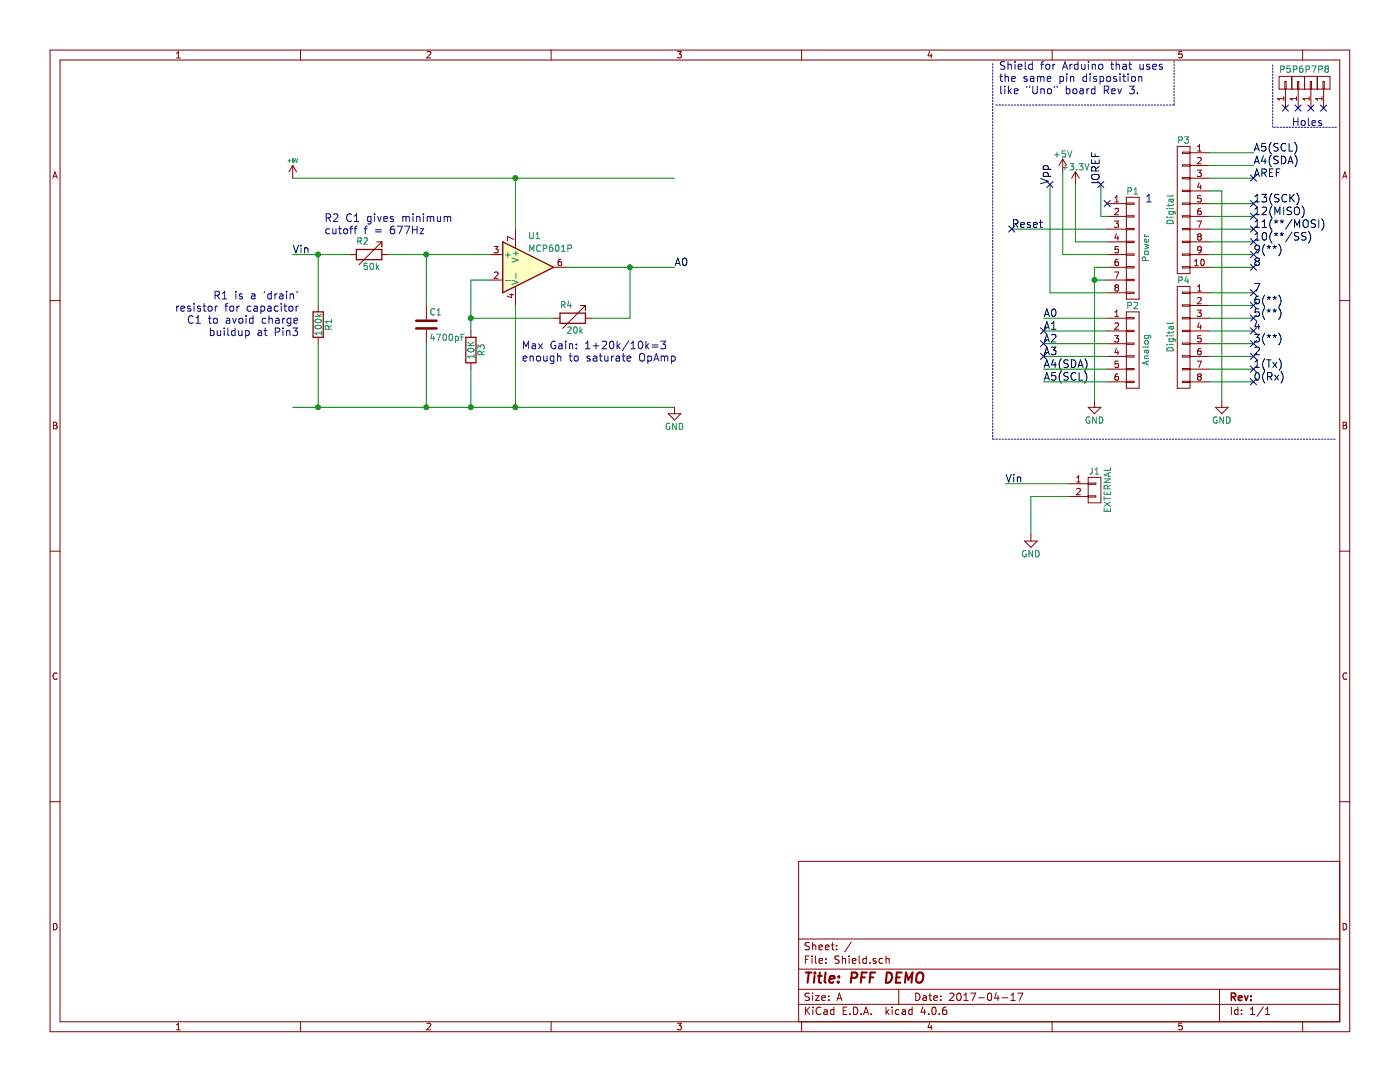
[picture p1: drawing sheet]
EESchema Schematic File Version 2
LIBS:Shield-rescue
LIBS:power
LIBS:device
LIBS:transistors
LIBS:conn
LIBS:linear
LIBS:regul
LIBS:74xx
LIBS:cmos4000
LIBS:adc-dac
LIBS:memory
LIBS:xilinx
LIBS:microcontrollers
LIBS:dsp
LIBS:microchip
LIBS:analog_switches
LIBS:motorola
LIBS:texas
LIBS:intel
LIBS:audio
LIBS:interface
LIBS:digital-audio
LIBS:philips
LIBS:display
LIBS:cypress
LIBS:siliconi
LIBS:opto
LIBS:atmel
LIBS:contrib
LIBS:valves
LIBS:Shield-cache
EELAYER 25 0
EELAYER END
$Descr A 11000 8500
encoding utf-8
Sheet 1 1
Title "PFF DEMO"
Date "2017-04-17"
Rev ""
Comp ""
Comment1 ""
Comment2 ""
Comment3 ""
Comment4 ""
$EndDescr
Text Label 8250 1450 1    60   ~ 0
Vpp
Text Label 8650 1450 1    60   ~ 0
IOREF
Text Label 8200 2500 0    60   ~ 0
A0
Text Label 8200 2600 0    60   ~ 0
A1
Text Label 8200 2700 0    60   ~ 0
A2
Text Label 8200 2800 0    60   ~ 0
A3
Text Label 8200 2900 0    60   ~ 0
A4(SDA)
Text Label 8200 3000 0    60   ~ 0
A5(SCL)
Text Label 9850 3000 0    60   ~ 0
0(Rx)
Text Label 9850 2800 0    60   ~ 0
2
Text Label 9850 2900 0    60   ~ 0
1(Tx)
Text Label 9850 2700 0    60   ~ 0
3(**)
Text Label 9850 2600 0    60   ~ 0
4
Text Label 9850 2500 0    60   ~ 0
5(**)
Text Label 9850 2400 0    60   ~ 0
6(**)
Text Label 9850 2300 0    60   ~ 0
7
Text Label 9850 2100 0    60   ~ 0
8
Text Label 9850 2000 0    60   ~ 0
9(**)
Text Label 9850 1900 0    60   ~ 0
10(**/SS)
Text Label 9850 1800 0    60   ~ 0
11(**/MOSI)
Text Label 9850 1700 0    60   ~ 0
12(MISO)
Text Label 9850 1600 0    60   ~ 0
13(SCK)
Text Label 9850 1400 0    60   ~ 0
AREF
NoConn ~ 8700 1600
Text Label 9850 1300 0    60   ~ 0
A4(SDA)
Text Label 9850 1200 0    60   ~ 0
A5(SCL)
Text Notes 10150 1000 0    60   ~ 0
Holes
Text Notes 7850 750  0    60   ~ 0
Shield for Arduino that uses\nthe same pin disposition\nlike "Uno" board Rev 3.
$Comp
L CONN_01X08-RESCUE-Shield P1
U 1 1
P 8900 1950
F 0 "P1" H 8900 2400 50  0000 C CNN
F 1 "Power" V 9000 1950 50  0000 C CNN
F 2 "Socket_Arduino_Uno:Socket_Strip_Arduino_1x08" H 9050 1950 20  0001 C CNN
F 3 "https://www.digikey.com/products/en?keywords=%2068001-108HLF%20" H 8900 1950 50  0001 C CNN
	1    8900 1950
	1    0    0    -1  
$EndComp
Text Label 7950 1800 0    60   ~ 0
Reset
$Comp
L +3.3V #PWR01
U 1 1
P 8450 1450
F 0 "#PWR01" H 8450 1300 50  0001 C CNN
F 1 "+3.3V" H 8450 1590 50  0000 C CNN
F 2 "" H 8450 1450 50  0000 C CNN
F 3 "" H 8450 1450 50  0000 C CNN
	1    8450 1450
	1    0    0    -1  
$EndComp
$Comp
L +5V #PWR02
U 1 1
P 8350 1350
F 0 "#PWR02" H 8350 1200 50  0001 C CNN
F 1 "+5V" H 8350 1490 50  0000 C CNN
F 2 "" H 8350 1350 50  0000 C CNN
F 3 "" H 8350 1350 50  0000 C CNN
	1    8350 1350
	1    0    0    -1  
$EndComp
$Comp
L GND #PWR03
U 1 1
P 8600 3150
F 0 "#PWR03" H 8600 2900 50  0001 C CNN
F 1 "GND" H 8600 3000 50  0000 C CNN
F 2 "" H 8600 3150 50  0000 C CNN
F 3 "" H 8600 3150 50  0000 C CNN
	1    8600 3150
	1    0    0    -1  
$EndComp
$Comp
L GND #PWR04
U 1 1
P 9600 3150
F 0 "#PWR04" H 9600 2900 50  0001 C CNN
F 1 "GND" H 9600 3000 50  0000 C CNN
F 2 "" H 9600 3150 50  0000 C CNN
F 3 "" H 9600 3150 50  0000 C CNN
	1    9600 3150
	1    0    0    -1  
$EndComp
$Comp
L CONN_01X06 P2
U 1 1
P 8900 2750
F 0 "P2" H 8900 3100 50  0000 C CNN
F 1 "Analog" V 9000 2750 50  0000 C CNN
F 2 "Socket_Arduino_Uno:Socket_Strip_Arduino_1x06" H 9050 2800 20  0001 C CNN
F 3 "https://www.digikey.com/products/en?keywords=%2068001-106HLF" H 8900 2750 50  0001 C CNN
	1    8900 2750
	1    0    0    -1  
$EndComp
$Comp
L CONN_01X01 P5
U 1 1
P 10100 650
F 0 "P5" V 10200 650 50  0000 C CNN
F 1 "CONN_01X01" V 10200 650 50  0001 C CNN
F 2 "Socket_Arduino_Uno:Arduino_1pin" H 10021 724 20  0001 C CNN
F 3 "" H 10100 650 50  0000 C CNN
	1    10100 650 
	0    -1   -1   0   
$EndComp
$Comp
L CONN_01X01 P6
U 1 1
P 10200 650
F 0 "P6" V 10300 650 50  0000 C CNN
F 1 "CONN_01X01" V 10300 650 50  0001 C CNN
F 2 "Socket_Arduino_Uno:Arduino_1pin" H 10200 650 20  0001 C CNN
F 3 "" H 10200 650 50  0000 C CNN
	1    10200 650 
	0    -1   -1   0   
$EndComp
$Comp
L CONN_01X01 P7
U 1 1
P 10300 650
F 0 "P7" V 10400 650 50  0000 C CNN
F 1 "CONN_01X01" V 10400 650 50  0001 C CNN
F 2 "Socket_Arduino_Uno:Arduino_1pin" H 10300 650 20  0001 C CNN
F 3 "" H 10300 650 50  0000 C CNN
	1    10300 650 
	0    -1   -1   0   
$EndComp
$Comp
L CONN_01X01 P8
U 1 1
P 10400 650
F 0 "P8" V 10500 650 50  0000 C CNN
F 1 "CONN_01X01" V 10500 650 50  0001 C CNN
F 2 "Socket_Arduino_Uno:Arduino_1pin" H 10324 572 20  0001 C CNN
F 3 "" H 10400 650 50  0000 C CNN
	1    10400 650 
	0    -1   -1   0   
$EndComp
NoConn ~ 10100 850 
NoConn ~ 10200 850 
NoConn ~ 10300 850 
NoConn ~ 10400 850 
$Comp
L CONN_01X08-RESCUE-Shield P4
U 1 1
P 9300 2650
F 0 "P4" H 9300 3100 50  0000 C CNN
F 1 "Digital" V 9400 2650 50  0000 C CNN
F 2 "Socket_Arduino_Uno:Socket_Strip_Arduino_1x08" H 9450 2600 20  0001 C CNN
F 3 "https://www.digikey.com/products/en?keywords=%2068001-108HLF%20" H 9300 2650 50  0001 C CNN
	1    9300 2650
	-1   0    0    -1  
$EndComp
Wire Notes Line
	7825 825  9225 825 
Wire Notes Line
	9225 825  9225 475 
Wire Wire Line
	8650 1450 8650 1700
Wire Wire Line
	8650 1700 8700 1700
Wire Wire Line
	8700 1900 8450 1900
Wire Wire Line
	8700 2000 8350 2000
Wire Wire Line
	8700 2300 8250 2300
Wire Wire Line
	8700 2100 8600 2100
Wire Wire Line
	8700 2200 8600 2200
Connection ~ 8600 2200
Wire Wire Line
	8250 2300 8250 1450
Wire Wire Line
	8350 2000 8350 1350
Wire Wire Line
	8450 1900 8450 1450
Wire Wire Line
	8700 2500 8200 2500
Wire Wire Line
	8700 2600 8200 2600
Wire Wire Line
	8700 2700 8200 2700
Wire Wire Line
	8700 2800 8200 2800
Wire Wire Line
	8700 2900 8200 2900
Wire Wire Line
	8700 3000 8200 3000
$Comp
L CONN_01X10 P3
U 1 1
P 9300 1650
F 0 "P3" H 9300 2200 50  0000 C CNN
F 1 "Digital" V 9400 1650 50  0000 C CNN
F 2 "Socket_Arduino_Uno:Socket_Strip_Arduino_1x10" H 9450 1650 20  0001 C CNN
F 3 "https://www.digikey.com/products/en?keywords=68001-110HLF%20" H 9300 1650 50  0001 C CNN
	1    9300 1650
	-1   0    0    -1  
$EndComp
Wire Wire Line
	9500 2100 9850 2100
Wire Wire Line
	9500 2000 9850 2000
Wire Wire Line
	9500 1900 9850 1900
Wire Wire Line
	9500 1800 9850 1800
Wire Wire Line
	9500 1700 9850 1700
Wire Wire Line
	9500 1600 9850 1600
Wire Wire Line
	9500 1400 9850 1400
Wire Wire Line
	9500 1300 9850 1300
Wire Wire Line
	9500 1200 9850 1200
Wire Wire Line
	9500 3000 9850 3000
Wire Wire Line
	9500 2900 9850 2900
Wire Wire Line
	9500 2800 9850 2800
Wire Wire Line
	9500 2700 9850 2700
Wire Wire Line
	9500 2600 9850 2600
Wire Wire Line
	9500 2500 9850 2500
Wire Wire Line
	9500 2400 9850 2400
Wire Wire Line
	9500 2300 9850 2300
Wire Wire Line
	9500 1500 9600 1500
Wire Wire Line
	9600 1500 9600 3150
Wire Wire Line
	8600 2100 8600 3150
Wire Notes Line
	7800 500  7800 3450
Wire Notes Line
	7800 3450 10500 3450
Wire Wire Line
	8700 1800 7950 1800
Text Notes 9000 1600 0    60   ~ 0
1
Wire Notes Line
	10500 1000 10000 1000
Wire Notes Line
	10000 1000 10000 500 
$Comp
L MCP601P U1
U 1 1
P 4150 2100
F 0 "U1" H 4150 2350 50  0000 L CNN
F 1 "MCP601P" H 4150 2250 50  0000 L CNN
F 2 "Housings_DIP:DIP-8_W7.62mm" H 4150 1950 50  0001 L CNN
F 3 "https://www.digikey.com/products/en/integrated-circuits-ics/linear-amplifiers-instrumentation-op-amps-buffer-amps/687?k=MCP601&k=&pkeyword=MCP601&pv16=6547&pv1291=862&mnonly=0&newproducts=0&ColumnSort=0&page=1&stock=1&quantity=0&ptm=0&fid=0&pageSize=25" H 4300 2250 50  0001 C CNN
	1    4150 2100
	1    0    0    -1  
$EndComp
$Comp
L R R3
U 1 1
P 3700 2750
F 0 "R3" V 3780 2750 50  0000 C CNN
F 1 "10K" V 3700 2750 50  0000 C CNN
F 2 "Resistors_THT:R_Axial_DIN0204_L3.6mm_D1.6mm_P5.08mm_Vertical" V 3630 2750 50  0001 C CNN
F 3 "https://www.digikey.com/product-detail/en/stackpole-electronics-inc/CF14JT10K0/CF14JT10K0CT-ND/1830374" H 3700 2750 50  0001 C CNN
	1    3700 2750
	1    0    0    -1  
$EndComp
$Comp
L R R1
U 1 1
P 2500 2550
F 0 "R1" V 2580 2550 50  0000 C CNN
F 1 "100k" V 2500 2550 50  0000 C CNN
F 2 "Resistors_THT:R_Axial_DIN0204_L3.6mm_D1.6mm_P5.08mm_Vertical" V 2430 2550 50  0001 C CNN
F 3 "https://www.digikey.com/product-detail/en/stackpole-electronics-inc/CF14JT100K/CF14JT100KCT-ND/1830399" H 2500 2550 50  0001 C CNN
	1    2500 2550
	1    0    0    -1  
$EndComp
$Comp
L R_Variable R4
U 1 1
P 4500 2500
F 0 "R4" V 4600 2400 50  0000 L CNN
F 1 "20k" V 4400 2450 50  0000 L CNN
F 2 "Potentiometers:Potentiometer_Trimmer_Bourns_3266X" V 4430 2500 50  0001 C CNN
F 3 "https://www.digikey.com/products/en?keywords=3266W-203LF-ND%20" H 4500 2500 50  0001 C CNN
	1    4500 2500
	0    1    -1   0   
$EndComp
Wire Wire Line
	2300 3200 5300 3200
Wire Wire Line
	3850 2200 3700 2200
Wire Wire Line
	3700 2200 3700 2600
Wire Wire Line
	3700 2900 3700 3200
Connection ~ 3700 3200
Wire Wire Line
	4350 2500 3700 2500
Connection ~ 3700 2500
Wire Wire Line
	4450 2100 5300 2100
Wire Wire Line
	4650 2500 4950 2500
Wire Wire Line
	4950 2500 4950 2100
Connection ~ 4950 2100
Wire Wire Line
	3050 2000 3850 2000
Wire Wire Line
	2750 2000 2300 2000
Wire Wire Line
	4050 1800 4050 1400
Connection ~ 4050 1400
Wire Wire Line
	4050 2400 4050 3200
Connection ~ 4050 3200
$Comp
L C C1
U 1 1
P 3350 2550
F 0 "C1" H 3375 2650 50  0000 L CNN
F 1 "4700pF" H 3375 2450 50  0000 L CNN
F 2 "Capacitors_THT:CP_Radial_D5.0mm_P2.50mm" H 3388 2400 50  0001 C CNN
F 3 "https://www.digikey.com/product-detail/en/vishay-bc-components/K472K15X7RF5TL2/BC1076CT-ND/286698" H 3350 2550 50  0001 C CNN
	1    3350 2550
	1    0    0    -1  
$EndComp
Wire Wire Line
	3350 2000 3350 2400
Connection ~ 3350 2000
Wire Wire Line
	3350 2700 3350 3200
Connection ~ 3350 3200
Text Label 5300 2100 0    60   ~ 0
A0
Wire Wire Line
	2300 1400 5300 1400
$Comp
L +5V #PWR05
U 1 1
P 2300 1400
F 0 "#PWR05" H 2300 1250 50  0001 C CNN
F 1 "+5V" H 2300 1540 28  0000 C CNN
F 2 "" H 2300 1400 50  0000 C CNN
F 3 "" H 2300 1400 50  0000 C CNN
	1    2300 1400
	1    0    0    -1  
$EndComp
NoConn ~ 14100 3200
$Comp
L GND #PWR06
U 1 1
P 5300 3200
F 0 "#PWR06" H 5300 2950 50  0001 C CNN
F 1 "GND" H 5300 3050 50  0000 C CNN
F 2 "" H 5300 3200 50  0000 C CNN
F 3 "" H 5300 3200 50  0000 C CNN
	1    5300 3200
	1    0    0    -1  
$EndComp
$Comp
L R_Variable R2
U 1 1
P 2900 2000
F 0 "R2" V 3000 1900 50  0000 L CNN
F 1 "50k" V 2800 1950 50  0000 L CNN
F 2 "Potentiometers:Potentiometer_Trimmer_Bourns_3266X" V 2830 2000 50  0001 C CNN
F 3 "https://www.digikey.com/product-detail/en/bourns-inc/3266W-1-503LF/3266W-503LF-ND/1087955" H 2900 2000 50  0001 C CNN
	1    2900 2000
	0    1    -1   0   
$EndComp
Text Notes 2350 2650 2    60   ~ 0
R1 is a 'drain'\nresistor for capacitor\nC1 to avoid charge\nbuildup at Pin3
Wire Wire Line
	2500 2400 2500 2000
Connection ~ 2500 2000
Wire Wire Line
	2500 2700 2500 3200
Connection ~ 2500 3200
Text Notes 2550 1850 0    60   ~ 0
R2 C1 gives minimum\ncutoff f = 677Hz
Text Notes 4100 2850 0    60   ~ 0
Max Gain: 1+20k/10k=3\nenough to saturate OpAmp
NoConn ~ 7950 1800
NoConn ~ 9850 1400
NoConn ~ 9850 1600
NoConn ~ 9850 1700
NoConn ~ 9850 1800
NoConn ~ 9850 1900
NoConn ~ 9850 2000
NoConn ~ 9850 2100
NoConn ~ 9850 2300
NoConn ~ 9850 2400
NoConn ~ 9850 2500
NoConn ~ 9850 2600
NoConn ~ 9850 2700
NoConn ~ 9850 2800
NoConn ~ 9850 2900
NoConn ~ 9850 3000
NoConn ~ 8650 1450
$Comp
L CONN_01X02 J1
U 1 1
P 8600 3850
F 0 "J1" H 8600 4000 50  0000 C CNN
F 1 "EXTERNAL" V 8700 3850 50  0000 C CNN
F 2 "Socket_Strips:Socket_Strip_Straight_1x02_Pitch2.54mm" H 8600 3850 50  0001 C CNN
F 3 "https://www.digikey.com/products/en?keywords=68001-102HLF%20" H 8600 3850 50  0001 C CNN
	1    8600 3850
	1    0    0    -1  
$EndComp
Wire Wire Line
	8400 3800 7900 3800
Wire Wire Line
	8400 3900 8100 3900
Wire Wire Line
	8100 3900 8100 4200
$Comp
L GND #PWR07
U 1 1
P 8100 4200
F 0 "#PWR07" H 8100 3950 50  0001 C CNN
F 1 "GND" H 8100 4050 50  0000 C CNN
F 2 "" H 8100 4200 50  0000 C CNN
F 3 "" H 8100 4200 50  0000 C CNN
	1    8100 4200
	1    0    0    -1  
$EndComp
Text Label 7900 3800 0    60   ~ 0
Vin
Text Label 2300 2000 0    60   ~ 0
Vin
NoConn ~ 8200 2800
NoConn ~ 8200 2700
NoConn ~ 8200 2600
NoConn ~ 8250 1450
NoConn ~ 12500 2600
$EndSCHEMATC
